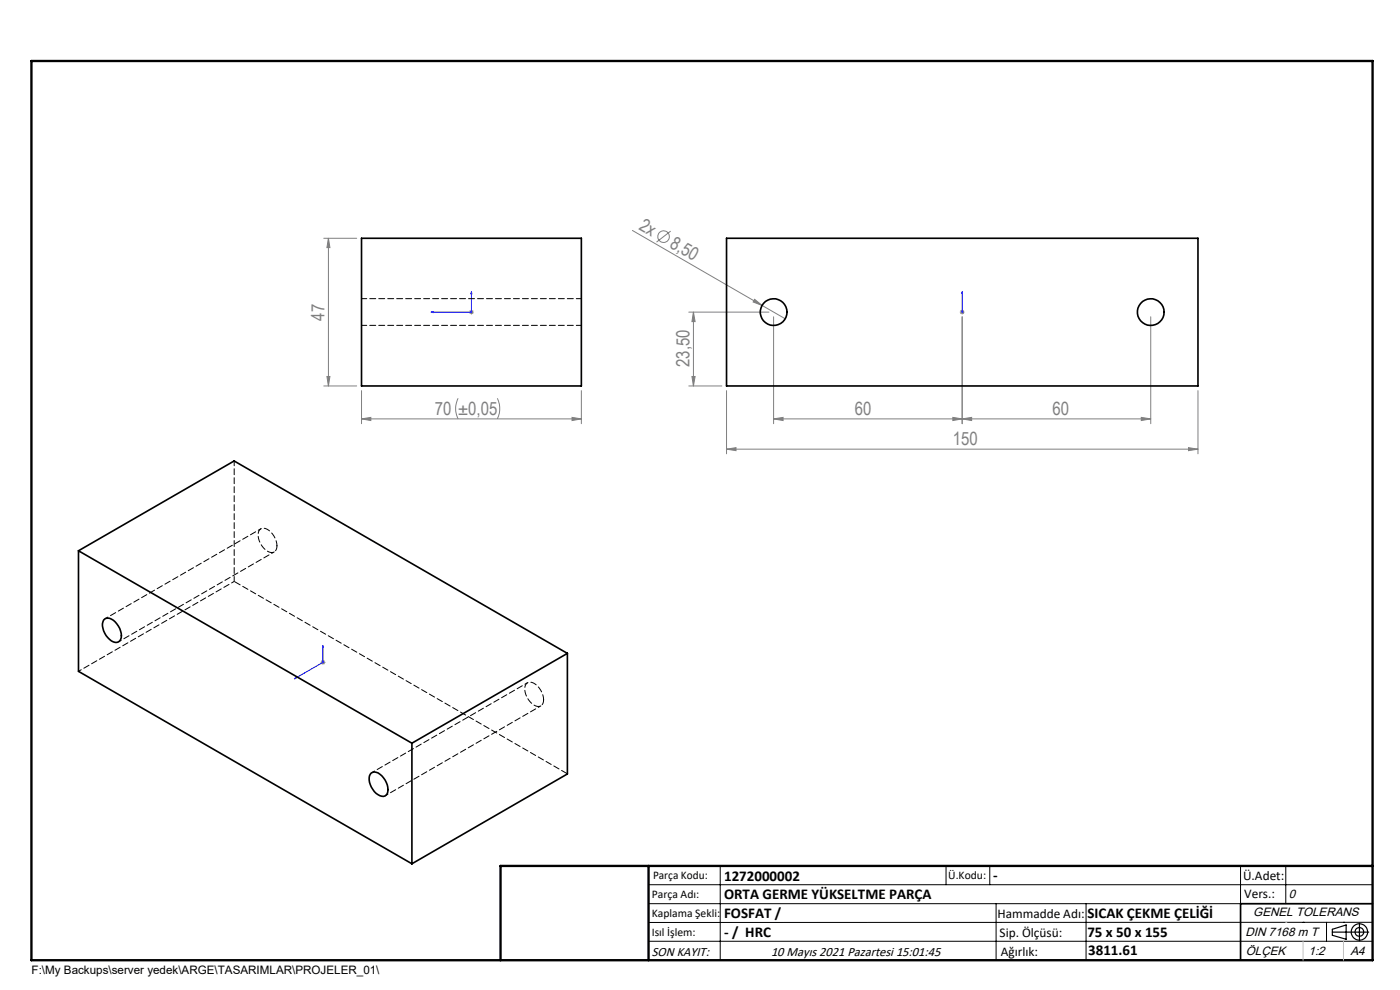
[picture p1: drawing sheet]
<svg xmlns="http://www.w3.org/2000/svg" width="297mm" height="210mm" viewBox="0 0 297 210" stroke-linecap="round" stroke-linejoin="round" font-family="sans-serif">
<g fill="none" stroke="#808080" stroke-width=".21">
<path d="M68.7 50.5h7M69.7 50.5l.3 2h-.6zM69.7 50.5v31.4M134.2 48.9l32.4 18.7M142.3 49l-3 2.4M69.4 79.9h.6l-.3 2zM99.5 66.2h1M99.7 65.9l.7 .7M100 65.7v1M100.4 65.9l-.7 .7M146.1 66.2h17M146.8 79.9h.7l-.4 2z"/>
<path d="M147.1 66.2v15.7M147.1 66.2l.4 2h-.7zM160.1 63.5l1.6 1.3-1.9-.7zM164.1 67.2v22.7M203.6 66.2h1M203.8 65.9l.7 .7M204.1 67.2v22.7M204.1 65.7v1M204.5 65.9l-.7 .7M244.1 67.2v22.7M68.7 81.9h7M76.7 82.9v7"/>
<path d="M76.7 88.9h46.6M76.7 88.9l2-.4v.7zM97.2 84.5l-.2 .3a4.8 4.8 0 0 0 .2 4.1M105.5 84.5a5.1 5.1 0 0 1 0 4.4M121.4 88.5l1.9 .4-1.9 .3zM123.3 82.9v7M146.1 81.9h7M154.1 95.3l2-.3v.6zM154.1 82.9v13.4M154.1 95.3h100M164.1 88.9l2-.4v.7zM164.1 88.9h80"/>
<path d="M202.1 88.5l2 .4-2 .3zM204.1 88.9l2-.4v.7zM242.1 88.5l2 .4-2 .3zM252.1 95l2 .3-2 .3zM254.1 82.9v13.4M68 140.5h1M68.2 140.2l.7 .7M68.5 140v1M68.9 140.2l-.7 .7"/>
<circle cx="140.8" cy="50.2" r="1.23"/>
</g>
<g fill="none" stroke="#000" stroke-width=".25">
<path d="M282.6 197.7h7.8M282.6 197.1l3-.9v3l-3-.8zM288.4 195.8v3.8M106.2 203.7h185"/>
<circle cx="288.4" cy="197.7" r="1.74"/>
<circle cx="288.4" cy="197.7" r=".93"/>
</g>
<path d="M91.4 66.2l.5-.1v.2zM100 61.9l.1 .4h-.2zM100 61.9v4.3h-8.6M204.1 66.2h.1M204.1 61.9v.4v-.4M204.1 66.1v.2zM204.1 61.9v4.3M68.5 137l.1 .3-.2 .1zM68.5 137v3.5l-6.1 3.5M62.4 144l.4-.3v.2z" fill="none" stroke="#00f" stroke-width=".21"/>
<g fill="none" stroke="#000" stroke-width=".21">
<path d="M137.6 187.7h153.6M137.6 191.7h153.6M137.6 199.7h153.6M152.8 183.7v20M200.7 183.7v4M210 183.7v4M211.3 191.7v12M230.4 191.7v12M263.2 183.7v20M272.8 183.7v8M276.4 195.6h.1M281.4 195.6v4.1"/>
<path d="M285 195.6h.1M291.2 195.6l-153.6 .1"/>
</g>
<path d="M291.2 191.7h-28v12" fill="none" stroke="#000" stroke-width=".35"/>
<path d="M6.7 12.9h284.5v190.8h-284.5zM137.6 183.7v20M291.2 183.7h-185v20" fill="none" stroke="#000" stroke-width=".5"/>
<path d="M276.4 199.7v4M285 199.7v4" fill="none" stroke="#c0c0c0" stroke-width=".21"/>
<path d="M272.8 195.6h.1" fill="none" stroke="#c0c0c0" stroke-width=".25"/>
<g fill="#00f">
<path d="M100 61.9l.1 .4h-.2zM91.4 66.2l.5-.1v.2z"/>
<path d="M68.5 137l.1 .3-.2 .1zM62.4 144l.4-.3v.2zM204.1 61.9v.4zM204.1 66.1v.2z"/>
</g>
<g fill="#808080">
<path d="M160.1 63.5l1.6 1.3-1.9-.7z"/>
<path d="M252.1 95l2 .3-2 .3zM154.1 95.3l2-.3v.6z"/>
<path d="M76.7 88.9l2-.4v.7zM121.4 88.5l1.9 .4-1.9 .3z"/>
<path d="M202.1 88.5l2 .4-2 .3zM164.1 88.9l2-.4v.7z"/>
<path d="M69.4 79.9h.6l-.3 2zM69.7 50.5l.3 2h-.6z"/>
<path d="M147.1 66.2l.4 2h-.7zM146.8 79.9h.7l-.4 2z"/>
<path d="M204.1 88.9l2-.4v.7zM242.1 88.5l2 .4-2 .3z"/>
</g>
<g fill="none" stroke="#000" stroke-width=".35">
<path d="M76.7 50.5h46.6v31.4h-46.6zM154.1 50.5h100v31.4h-100zM16.7 116.8l33-19 70.7 40.8M16.7 116.8l70.7 40.8M16.7 116.8v25.6l70.7 40.8M22.2 131.3a2.37 2.37 0 0 1 2.9 1.5l.5 1a1.71 1.71 0 0 1-.8 2.5 3.5 3.5 0 0 1-3-3 1.89 1.89 0 0 1 .4-2zM120.4 138.6l-33 19M120.4 138.6v25.6l-33 19M87.4 157.6v25.6M78.8 164a1.81 1.81 0 0 1 2.2 .6 3.5 3.5 0 0 1 1 4 1.59 1.59 0 0 1-2.2-.3 3.8 3.8 0 0 1-1.2-4.1z"/>
<circle cx="164.1" cy="66.2" r="2.83"/>
<circle cx="244.1" cy="66.2" r="2.82"/>
</g>
<path d="M76.7 69h46.7M123.4 63.4h-46.7M58.8 115.8a3.9 3.9 0 0 0-2.9-3.8 1.28 1.28 0 0 0-1.1 1.7 3.7 3.7 0 0 0 3 3.5 1.21 1.21 0 0 0 1-1.4M49.7 123.3v-25.6M115.3 148.4a3.9 3.9 0 0 0-2.9-3.7 1.28 1.28 0 0 0-1.1 1.7 3.7 3.7 0 0 0 3.1 3.5 1.21 1.21 0 0 0 .9-1.5" fill="none" stroke="#000" stroke-width=".21" stroke-dasharray="1.3 .6" stroke-dashoffset=".2"/>
<path d="M120.4 164.2l-70.7-40.9" fill="none" stroke="#000" stroke-width=".21" stroke-dasharray="1.3 .6" stroke-dashoffset="-.2"/>
<path d="M55.3 112.2l-33 19M25.2 136.1l33-19M16.7 142.4l33-19.1M111.9 144.8l-33 19.1M81.7 168.8l33-19.1" fill="none" stroke="#000" stroke-width=".21" stroke-dasharray="1.3 .6" stroke-dashoffset=".6"/>
<g font-size="3.9" fill="#808080">
<text x="135.4" y="48.6" transform="rotate(30 135.4 48.6)">2x</text>
<text x="141.9" y="52.3" transform="rotate(30 141.9 52.3)">8,50</text>
<text x="68.8" y="68" transform="rotate(-90 68.8 68)">47</text>
<text x="146.3" y="77.9" transform="rotate(-90 146.3 77.9)">23,50</text>
<text x="92.3" y="88">70 ±0,05</text>
<text x="181.3" y="88">60</text>
<text x="223.3" y="88">60</text>
<text x="202.1" y="94.4">150</text>
</g>
<g font-size="3.2">
<text x="153.6" y="186.8">1272000002</text>
<text x="153.6" y="190.8">ORTA GERME YÜKSELTME PARÇA</text>
<text x="210.7" y="186.6">-</text>
<text x="153.6" y="194.8">FOSFAT /</text>
<text x="230.7" y="194.8">SICAK ÇEKME ÇELİĞİ</text>
<text x="153.6" y="198.8">- / HRC</text>
<text x="230.7" y="198.7">75 x 50 x 155</text>
<text x="230.8" y="202.6">3811.61</text>
</g>
<g font-size="2.8">
<text x="263.7" y="186.7">Ü.Adet:</text>
<text x="263.9" y="190.5">Vers.:</text>
<text x="211.6" y="194.8">Hammadde Adı:</text>
<text x="138.3" y="202.8">SON KAYIT:</text>
<text x="163.6" y="202.8">10 Mayıs 2021 Pazartesi 15:01:45</text>
<text x="212.1" y="198.7">Sip. Ölçüsü:</text>
<text x="212.3" y="202.7">Ağırlık:</text>
</g>
<g font-size="2.6">
<text x="273.4" y="190.4">0</text>
<text x="265.9" y="194.4">GENEL TOLERANS</text>
<text x="264.2" y="198.5">DIN 7168 m T</text>
<text x="264.3" y="202.6">ÖLÇEK</text>
<text x="277.6" y="202.6">1:2</text>
<text x="286.5" y="202.6">A4</text>
</g>
<g font-size="2.5">
<text x="138.3" y="190.5">Parça Adı:</text>
<text x="138.5" y="186.5">Parça Kodu:</text>
<text x="201.2" y="186.5">Ü.Kodu:</text>
<text x="138.3" y="194.5">Kaplama Şekli:</text>
<text x="138.3" y="198.6">Isıl İşlem:</text>
<text x="6.7" y="206.7">F:\My Backups\server yedek\ARGE\TASARIMLAR\PROJELER_01\</text>
</g>
</svg>
